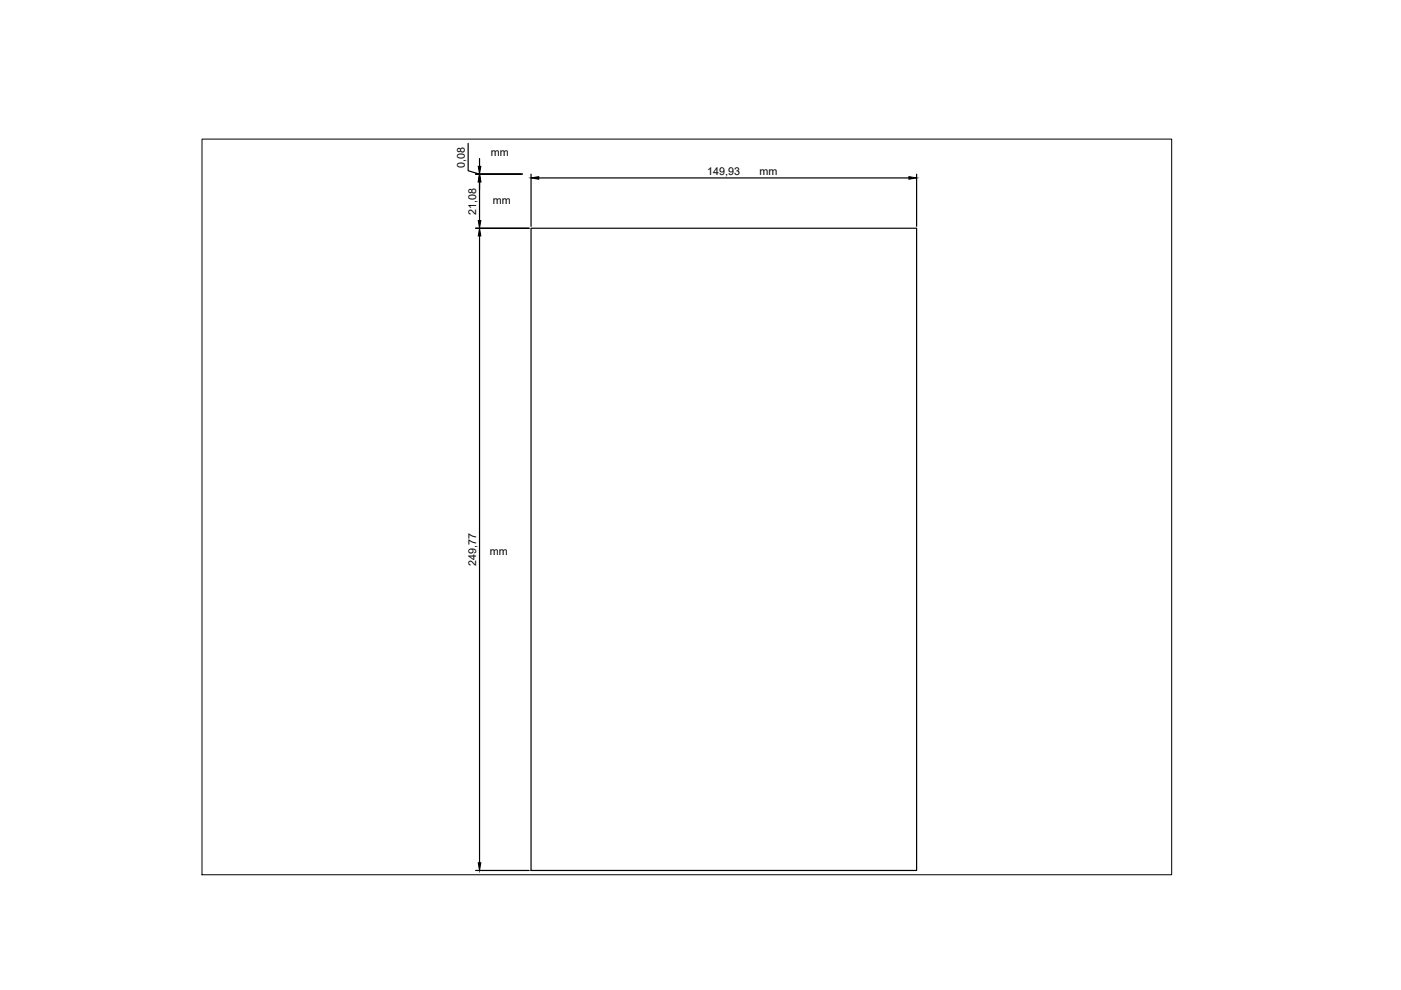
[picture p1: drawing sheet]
<svg xmlns="http://www.w3.org/2000/svg" width="297mm" height="210mm" viewBox="0 0 297 210" stroke-linecap="round" stroke-linejoin="round" font-family="sans-serif">
<g fill="none" stroke="#000" stroke-width=".25">
<path d="M99.3 30.4v5.8l2.4 .7M100.8 36.9h10M100.8 36.9h9.7M101.7 36.9h.1M101.7 33.6v1.7M101.7 38.5v8.3M112.6 36.9v11.1M114.2 37.7h78.5M194.3 36.9v11.1M100.8 48.4h11.4M101.7 50v132.9M112.6 48.4h81.7v136.2h-81.7z"/>
<path d="M100.8 184.6h11.4"/>
</g>
<path d="M101.7 36.9l.2 1.6h-.5zM101.4 35.3h.5l-.2 1.6zM101.7 36.9l.2 1.7h-.5zM112.6 37.7l1.6-.2v.5zM192.7 37.5l1.6 .2-1.6 .3zM101.7 48.4l.2 1.6h-.5zM101.4 46.8h.5l-.2 1.6zM101.4 182.9h.5l-.2 1.7z" fill="#000" stroke="#000" stroke-width=".21"/>
<path d="M42.8 29.5h205.6v156h-205.6z" fill="none" stroke="#000" stroke-width=".21"/>
<g font-size="2.3">
<text x="98.5" y="35.5" transform="rotate(-90 98.5 35.5)">0,08</text>
<text x="104.1" y="33.1">mm</text>
<text x="149.9" y="37">149,93</text>
<text x="161" y="37.1">mm</text>
<text x="101" y="45.5" transform="rotate(-90 101 45.5)">21,08</text>
<text x="104.5" y="43.2">mm</text>
<text x="101" y="120" transform="rotate(-90 101 120)">249,77</text>
<text x="103.8" y="117.7">mm</text>
</g>
</svg>
